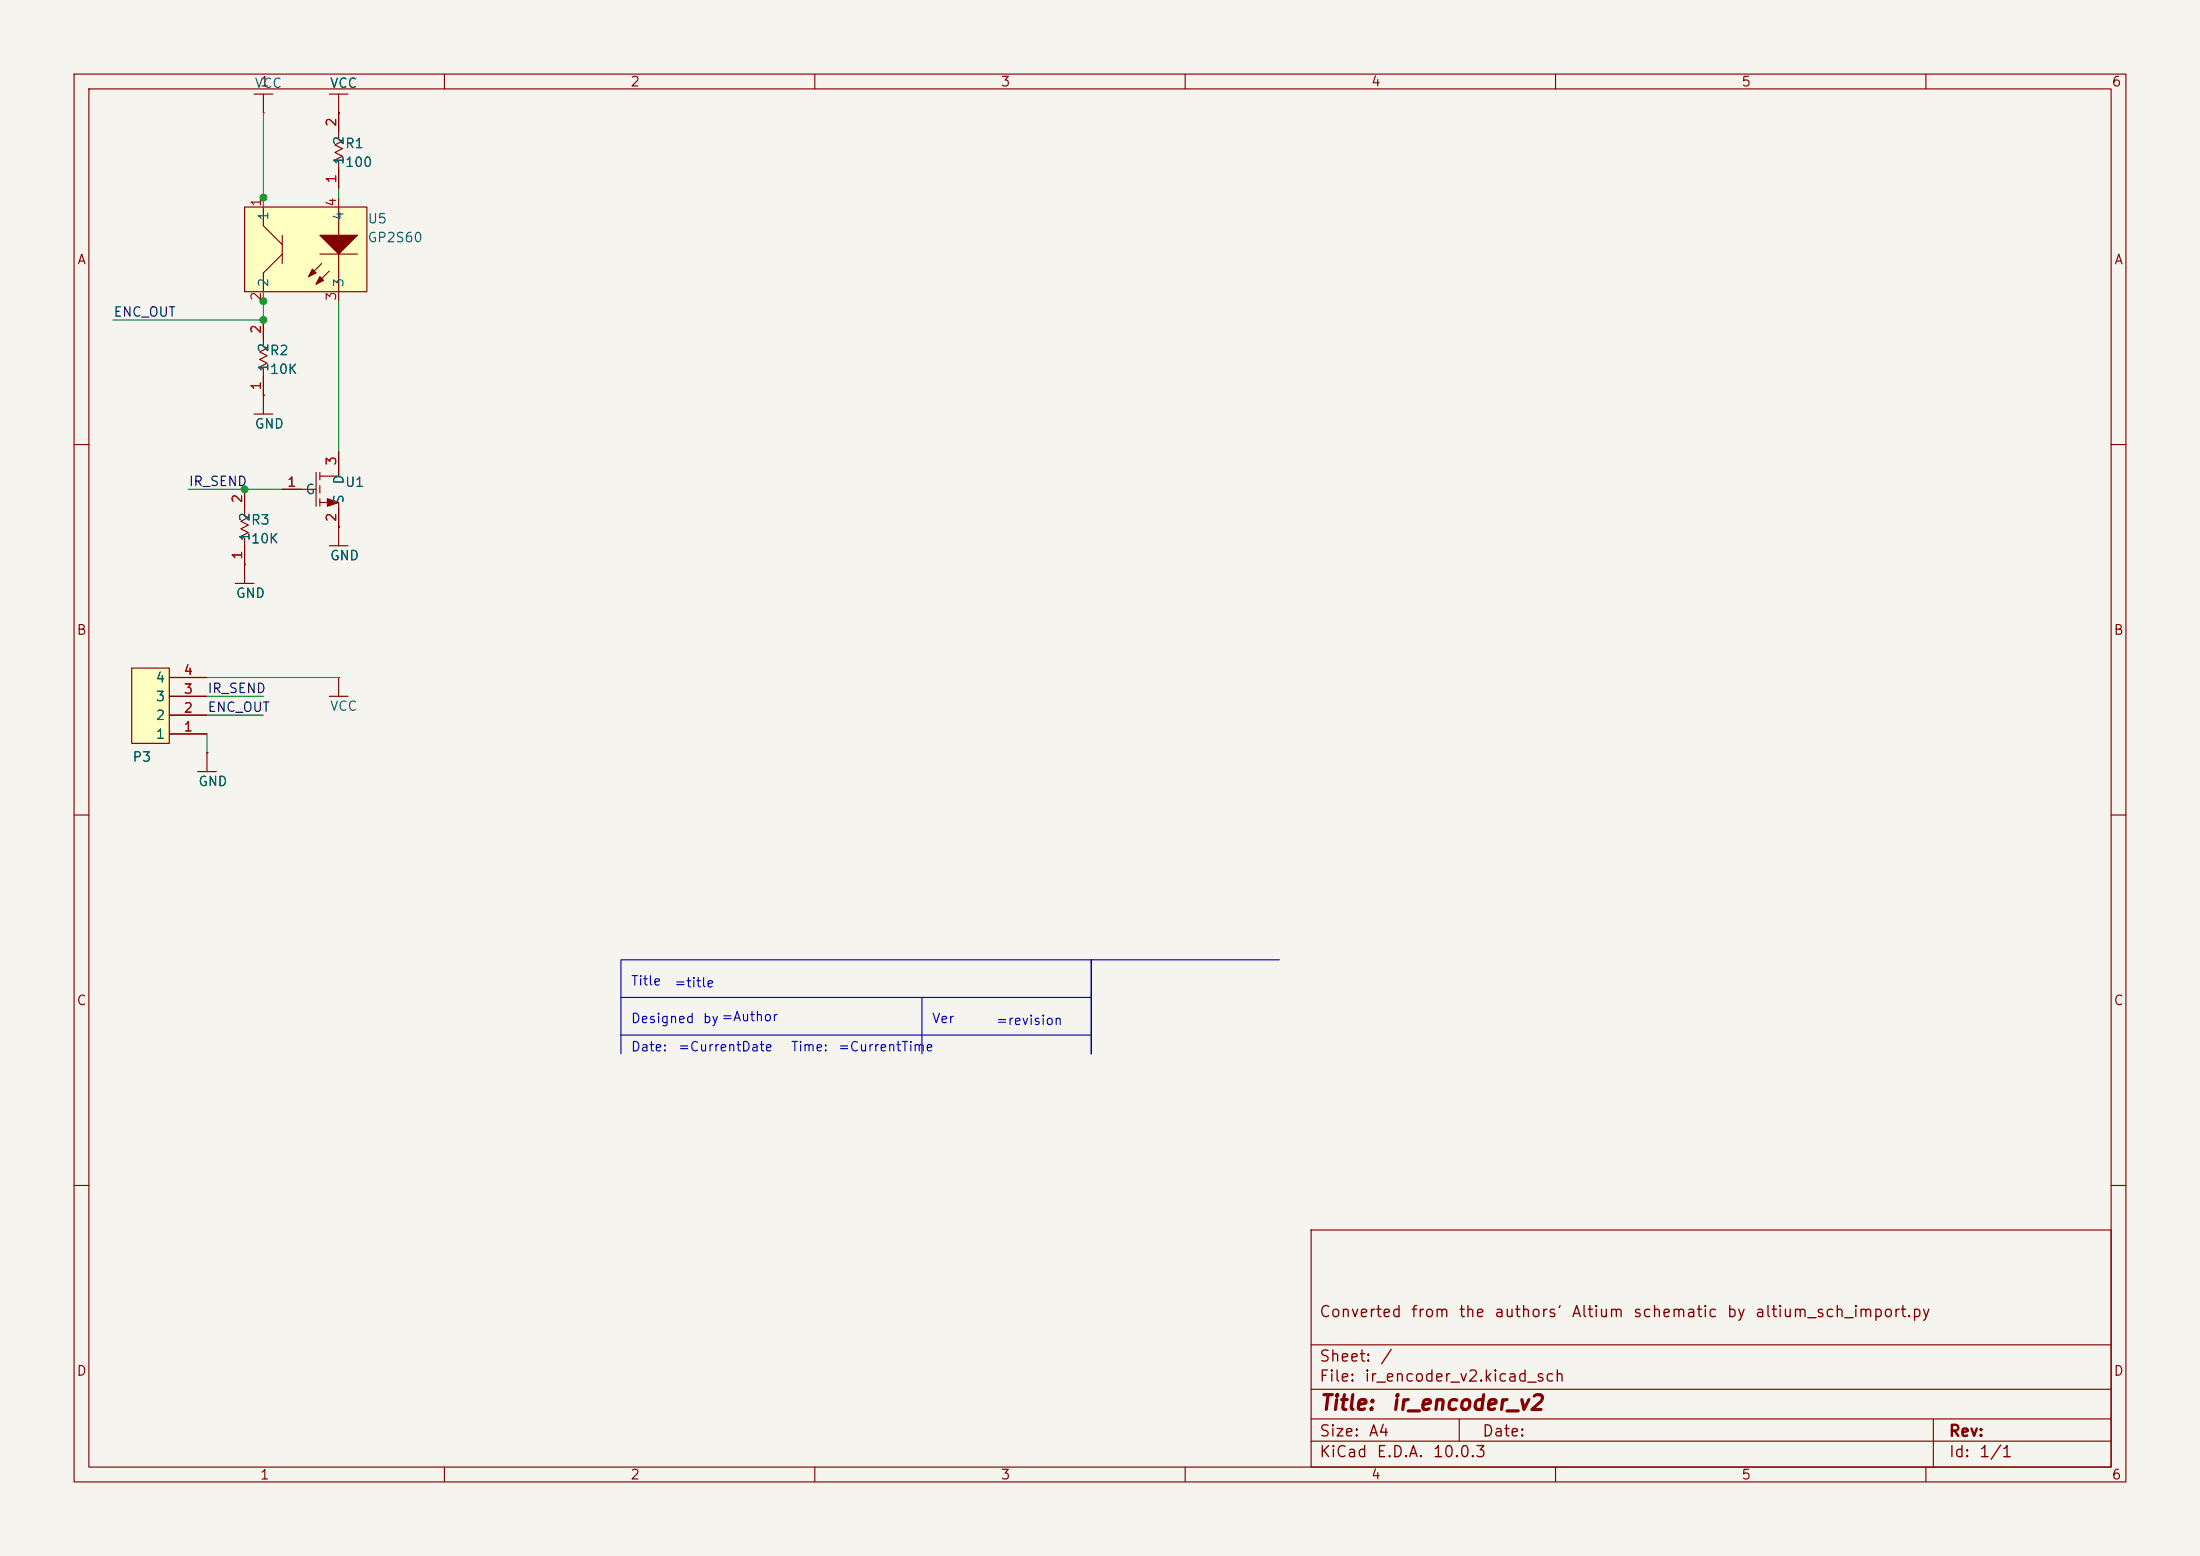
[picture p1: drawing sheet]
<svg xmlns="http://www.w3.org/2000/svg" width="297mm" height="210mm" viewBox="0 0 297 210" stroke-linecap="round" stroke-linejoin="round" font-family="sans-serif">
<path d="M0 0h297v210h-297z" fill="#f5f4ef" stroke="#f5f4ef" stroke-width=".14"/>
<g fill="none" stroke="#840000" stroke-width=".15">
<path d="M10 10h277v190h-277zM12 12h273v186h-273zM60 10v2M110 10v2M160 10v2M210 10v2M260 10v2M10 60h2M31.7 78.7h2.6M33 76.2h.1M33 76.2v2.5M44.4 73.7h2.6"/>
<path d="M45.7 71.1h.1M45.7 71.1v2.6M285 60h2M10 110h2M285 110h2M10 160h2M177 166h108v32h-108zM285 160h2M60 198v2M110 198v2M160 198v2M177 194.5h108"/>
<path d="M177 191.5h108M177 187.5h108M177 181.5h108M197 191.5v3M210 198v2M260 198v2M261 191.5v6.5"/>
</g>
<path d="M17.8 90.2h5.1v10.1h-5.1z" fill="#ffffc2"/>
<g fill="none" stroke="#840000" stroke-width=".15">
<path d="M34.3 12.7h2.5M35.6 15.2h.1M35.6 12.7v2.5M44.4 12.7h2.6M45.7 15.2h.1M45.7 12.7v6.1l.5 .3-1 .5 1 .5-1 .5 1 .5-1 .5 .5 .2v3.6M33 66v3.6l.5 .3-1 .5 1 .5-1 .5 1 .5-1 .5 .5 .2v3.6M17.8 90.2h5.1v10.1h-5.1zM22.9 99.1h5M22.9 96.5h5M22.9 94h5M22.9 91.4h5"/>
<path d="M44.4 94h2.6M45.7 91.4h.1M45.7 91.4v2.6"/>
</g>
<path d="M33 27.9h16.5v11.5h-16.5z" fill="#ffffc2"/>
<g fill="none" stroke="#840000" stroke-width=".15">
<path d="M45.7 15.2h.1M45.7 15.2v2.6M33 27.9h16.5v11.5h-16.5zM35.6 26.7v3.8l2.5 2.5M38.1 34.3l-2.5 2.5v3.8M38.1 31.8v3.8M43.2 34.3h5.1M43.4 35.6l-1.7 1.7M44.4 36.6l-1.7 1.8M45.7 22.9v2.5M45.7 26.7v5.1M45.7 34.3v6.3"/>
<path d="M34.3 55.9h2.5M35.6 43.2v3.5l.5 .3-1 .5 1 .5-1 .5 1 .5-1 .5 .5 .3v6.1M35.6 53.3h.1M33 76.2h.1M33 66v2.6M33 73.7v2.5M38.1 66h4.6M42.7 63.8v4.5M43.2 67.8h2.5v3.3M43.2 63.8v1M43.2 65.5v1M43.2 67.3v1"/>
<path d="M45.7 71.1h.1M45.7 61v3.3h-2.5M22.9 99.1h5M22.9 96.5h5M22.9 94h5M22.9 91.4h5M26.7 104.1h2.5M27.9 101.6h.1M27.9 101.6v2.5"/>
</g>
<g fill="#840000" stroke="#840000" stroke-width=".15">
<path d="M42.2 36.3l.5 .5-1 .5z"/>
<path d="M43.2 37.3l.5 .5-1 .6z"/>
<path d="M43.2 31.8h5.1l-2.6 2.5z"/>
<path d="M44.2 67.3l1.5 .5-1.5 .5z"/>
</g>
<path d="M83.8 139.7h63.5M83.8 134.6h63.5M124.5 134.6v7.6M172.7 129.5h-25.4v12.7v-12.7h-63.5v12.7" fill="none" stroke="#0000c2" stroke-width=".15"/>
<path d="M35.6 15.2v12.7M35.6 39.4v3.8h-20.4M45.7 25.4v1.3M45.7 40.6v20.4M25.4 66h12.7M27.9 96.5h7.7M27.9 94h7.7M27.9 91.4h17.8M27.9 99.1v2.5" fill="none" stroke="#009600" stroke-width=".15"/>
<g fill="#009600" stroke="#009600" stroke-width=".14">
<circle cx="35.6" cy="26.7" r=".46"/>
<circle cx="35.6" cy="43.2" r=".46"/>
<circle cx="35.6" cy="40.6" r=".46"/>
<circle cx="33" cy="66" r=".46"/>
</g>
<g font-size="2" fill="#840000">
<text x="178" y="190.8">Title:</text>
<text x="187.7" y="190.8">ir_encoder_v2</text>
</g>
<g font-size="1.5" fill="#840000">
<text x="178" y="178.2">Converted</text>
<text x="190.4" y="178.2">from</text>
<text x="196.8" y="178.2">the</text>
<text x="201.6" y="178.2">authors'</text>
<text x="212.1" y="178.2">Altium</text>
<text x="220.4" y="178.2">schematic</text>
<text x="233" y="178.2">by</text>
<text x="236.8" y="178.2">altium_sch_import.py</text>
<text x="178" y="184.2">Sheet:</text>
<text x="186.2" y="184.2">/</text>
<text x="178" y="186.9">File:</text>
<text x="184.1" y="186.9">ir_encoder_v2.kicad_sch</text>
<text x="178" y="197.1">KiCad</text>
<text x="178" y="194.3">Size:</text>
<text x="184.7" y="194.3">A4</text>
<text x="185.7" y="197.1">E.D.A.</text>
<text x="193.3" y="197.1">10.0.3</text>
<text x="200" y="194.3">Date:</text>
<text x="263" y="194.3">Rev:</text>
<text x="263" y="197.1">Id:</text>
<text x="267.1" y="197.1">1/1</text>
</g>
<g font-size="1.3" fill="#840000">
<text x="35" y="12">1</text>
<text x="85" y="12">2</text>
<text x="135" y="12">3</text>
<text x="185" y="12">4</text>
<text x="235" y="12">5</text>
<text x="285" y="12">6</text>
<text x="10.3" y="36">A</text>
<text x="285.3" y="36">A</text>
<text x="10.3" y="86">B</text>
<text x="285.3" y="86">B</text>
<text x="10.3" y="136">C</text>
<text x="285.3" y="136">C</text>
<text x="10.3" y="186">D</text>
<text x="285.3" y="186">D</text>
<text x="35" y="200">1</text>
<text x="85" y="200">2</text>
<text x="135" y="200">3</text>
<text x="185" y="200">4</text>
<text x="235" y="200">5</text>
<text x="285" y="200">6</text>
</g>
<g font-size="1.3" fill="#006464">
<text x="34.3" y="12.2">VCC</text>
<text x="44.5" y="12.2">VCC</text>
<text x="46.5" y="20.3">R1</text>
<text x="46.5" y="22.9">100</text>
<text x="46.7" y="22.4" transform="rotate(-90 46.7 22.4)">1</text>
<text x="46.7" y="19.7" transform="rotate(-90 46.7 19.7)">2</text>
<text x="36.5" y="29.9" transform="rotate(-90 36.5 29.9)">1</text>
<text x="46.7" y="29.9" transform="rotate(-90 46.7 29.9)">4</text>
<text x="49.5" y="30.5">U5</text>
<text x="49.5" y="33">GP2S60</text>
<text x="36.5" y="38.9" transform="rotate(-90 36.5 38.9)">2</text>
<text x="46.7" y="38.9" transform="rotate(-90 46.7 38.9)">3</text>
<text x="36.5" y="47.6" transform="rotate(-90 36.5 47.6)">2</text>
<text x="36.3" y="48.3">R2</text>
<text x="36.3" y="50.8">10K</text>
<text x="36.5" y="50.3" transform="rotate(-90 36.5 50.3)">1</text>
<text x="34.3" y="58.2">GND</text>
<text x="46.7" y="65.5" transform="rotate(-90 46.7 65.5)">D</text>
<text x="33.8" y="71.1">R3</text>
<text x="34" y="70.5" transform="rotate(-90 34 70.5)">2</text>
<text x="41.1" y="67">G</text>
<text x="46.5" y="66">U1</text>
<text x="46.7" y="68.1" transform="rotate(-90 46.7 68.1)">S</text>
<text x="33.8" y="73.7">10K</text>
<text x="34" y="73.2" transform="rotate(-90 34 73.2)">1</text>
<text x="44.5" y="75.9">GND</text>
<text x="31.8" y="81">GND</text>
<text x="20.9" y="95">3</text>
<text x="20.9" y="92.4">4</text>
<text x="20.9" y="100">1</text>
<text x="20.9" y="97.5">2</text>
<text x="44.5" y="96.3">VCC</text>
<text x="17.8" y="103.1">P3</text>
<text x="26.7" y="106.4">GND</text>
</g>
<g font-size="1.3" fill="#a90000">
<text x="45.7" y="17.2" transform="rotate(-90 45.7 17.2)">2</text>
<text x="35.5" y="28" transform="rotate(-90 35.5 28)">1</text>
<text x="45.7" y="28" transform="rotate(-90 45.7 28)">4</text>
<text x="45.7" y="24.8" transform="rotate(-90 45.7 24.8)">1</text>
<text x="35.5" y="40.7" transform="rotate(-90 35.5 40.7)">2</text>
<text x="45.7" y="40.7" transform="rotate(-90 45.7 40.7)">3</text>
<text x="35.5" y="45.2" transform="rotate(-90 35.5 45.2)">2</text>
<text x="35.5" y="52.8" transform="rotate(-90 35.5 52.8)">1</text>
<text x="45.7" y="62.9" transform="rotate(-90 45.7 62.9)">3</text>
<text x="33" y="68" transform="rotate(-90 33 68)">2</text>
<text x="38.7" y="66">1</text>
<text x="45.7" y="70.6" transform="rotate(-90 45.7 70.6)">2</text>
<text x="33" y="75.6" transform="rotate(-90 33 75.6)">1</text>
<text x="24.7" y="94">3</text>
<text x="24.7" y="91.4">4</text>
<text x="24.7" y="99">1</text>
<text x="24.7" y="96.5">2</text>
</g>
<g font-size="1.3" fill="#0f0f0f">
<text x="15.2" y="43.1">ENC_OUT</text>
<text x="25.4" y="65.9">IR_SEND</text>
<text x="27.9" y="93.9">IR_SEND</text>
<text x="27.9" y="96.4">ENC_OUT</text>
</g>
<g font-size="1.3" fill="#0000c2">
<text x="85.1" y="133.3">Title</text>
<text x="90.9" y="133.6">=title</text>
<text x="85.1" y="142.2">Date:</text>
<text x="85.1" y="138.4">Designed</text>
<text x="91.4" y="142.2">=CurrentDate</text>
<text x="94.8" y="138.4">by=Author</text>
<text x="106.7" y="142.2">Time:</text>
<text x="113" y="142.2">=CurrentTime</text>
<text x="125.7" y="138.4">Ver</text>
<text x="134.4" y="138.7">=revision</text>
</g>
</svg>
